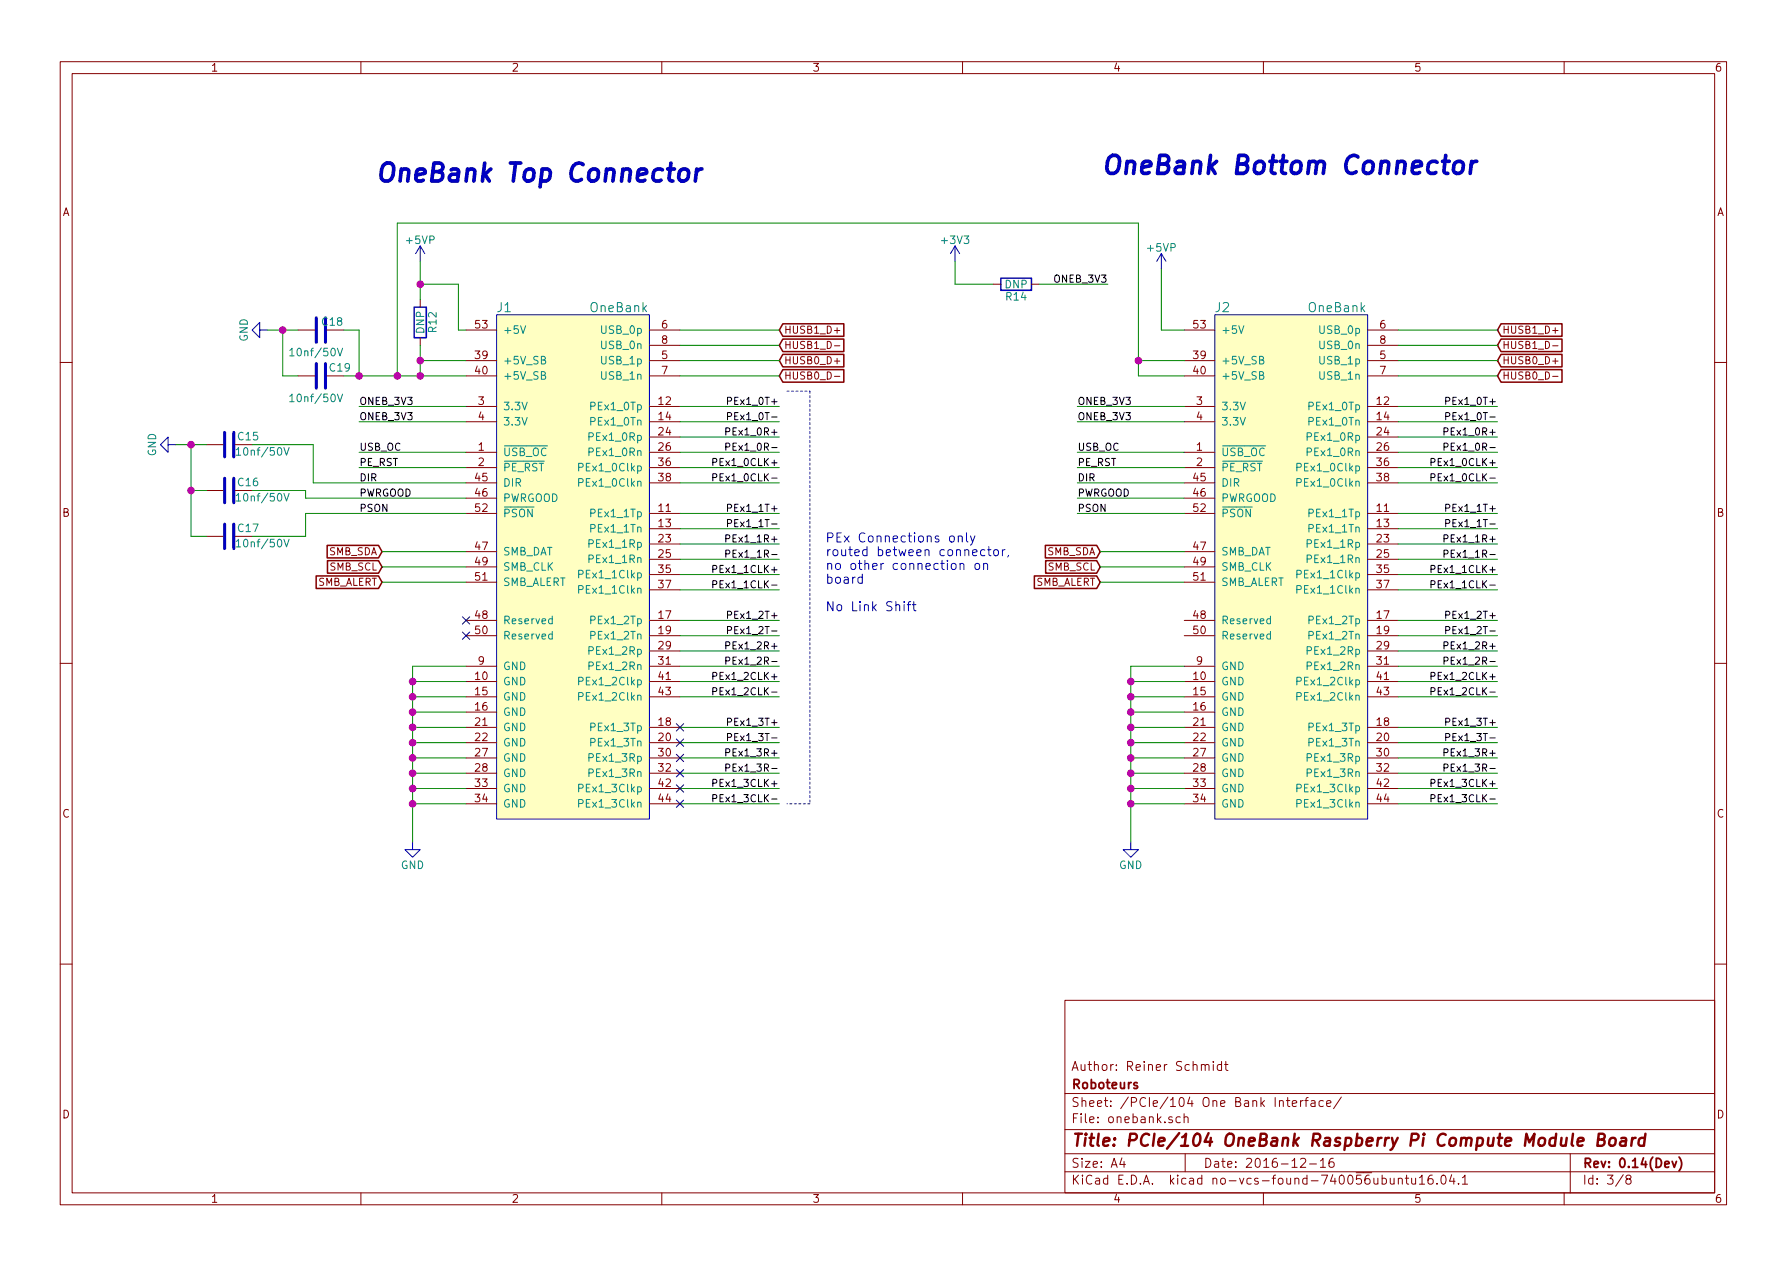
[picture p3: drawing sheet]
EESchema Schematic File Version 2
LIBS:power
LIBS:device
LIBS:transistors
LIBS:conn
LIBS:linear
LIBS:regul
LIBS:74xx
LIBS:cmos4000
LIBS:adc-dac
LIBS:memory
LIBS:xilinx
LIBS:microcontrollers
LIBS:dsp
LIBS:microchip
LIBS:analog_switches
LIBS:motorola
LIBS:texas
LIBS:intel
LIBS:audio
LIBS:interface
LIBS:digital-audio
LIBS:philips
LIBS:display
LIBS:cypress
LIBS:siliconi
LIBS:opto
LIBS:atmel
LIBS:contrib
LIBS:valves
LIBS:ddr2_sodimm
LIBS:raspberry_pi_+_conn
LIBS:onebank
LIBS:fdc5614p
LIBS:pam2306a
LIBS:dmmt5401
LIBS:ap7115
LIBS:dips-s
LIBS:LAN9514I-JZX
LIBS:ts3usb3031
LIBS:93lc66a
LIBS:rj45-0011d01bnl
LIBS:micro_usb
LIBS:video
LIBS:ttl_ieee
LIBS:transf
LIBS:switches
LIBS:supertex
LIBS:stm32
LIBS:stm8
LIBS:silabs
LIBS:sensors
LIBS:rfcom
LIBS:relays
LIBS:references
LIBS:pspice
LIBS:powerint
LIBS:onsemi
LIBS:nxp_armmcu
LIBS:nordicsemi
LIBS:msp430
LIBS:motor_drivers
LIBS:microchip_pic32mcu
LIBS:microchip_pic18mcu
LIBS:microchip_pic16mcu
LIBS:microchip_pic12mcu
LIBS:microchip_pic10mcu
LIBS:microchip_dspic33dsc
LIBS:maxim
LIBS:logo
LIBS:ir
LIBS:hc11
LIBS:graphic
LIBS:gennum
LIBS:ftdi
LIBS:elec-unifil
LIBS:diode
LIBS:dc-dc
LIBS:cmos_ieee
LIBS:brooktre
LIBS:analog_devices
LIBS:actel
LIBS:ac-dc
LIBS:Zilog
LIBS:Xicor
LIBS:Power_Management
LIBS:Oscillators
LIBS:Lattice
LIBS:ESD_Protection
LIBS:Altera
LIBS:74xgxx
LIBS:w_vacuum
LIBS:w_transistor
LIBS:w_rtx
LIBS:w_relay
LIBS:w_opto
LIBS:w_microcontrollers
LIBS:w_memory
LIBS:w_logic
LIBS:w_device
LIBS:w_connectors
LIBS:w_analog
LIBS:ESP8266
LIBS:usb_a_dual
LIBS:hdmi_conn
LIBS:esd5384
LIBS:ap2331w
LIBS:hole
LIBS:h1102
LIBS:RPi PCIe104 OB Compute Mod-cache
EELAYER 26 0
EELAYER END
$Descr A4 11693 8268
encoding utf-8
Sheet 3 8
Title "PCIe/104 OneBank Raspberry Pi Compute Module Board"
Date "2016-12-16"
Rev "0.14(Dev)"
Comp "Roboteurs"
Comment1 "Author: Reiner Schmidt"
Comment2 ""
Comment3 ""
Comment4 ""
$EndDescr
$Comp
L OneBank J2
U 1 1
P 8450 2150
F 0 "J2" H 8000 2300 60 0000 C CNN
F 1 "OneBank" H 8750 2300 60 0000 C CNN
F 2 "project_foot:ASP-129646-22" H 7950 1350 60 0001 C CNN
F 3 "" H 7950 1350 60 0000 C CNN
F 4 "ASP-129646-22" H 0 0 50 0001 C CNN "manf#"
F 5 "-" H 0 0 50 0001 C CNN "mouser#"
	1    8450 2150
	1    0    0    -1  
$EndComp
$Comp
L OneBank J1
U 1 1
P 3750 2150
F 0 "J1" H 3300 2300 60 0000 C CNN
F 1 "OneBank" H 4050 2300 60 0000 C CNN
F 2 "project_foot:ASP-129637-13" H 3250 1350 60 0001 C CNN
F 3 "" H 3250 1350 60 0000 C CNN
F 4 "ASP-129637-13" H 0 0 50 0001 C CNN "manf#"
F 5 "-" H 0 0 50 0001 C CNN "mouser#"
	1    3750 2150
	1    0    0    -1  
$EndComp
$Comp
L GND #PWR034
U 1 1
P 7400 5500
F 0 "#PWR034" H 7400 5250 50 0001 C CNN
F 1 "GND" H 7400 5350 50 0000 C CNN
F 2 "" H 7400 5500 50 0000 C CNN
F 3 "" H 7400 5500 50 0000 C CNN
	1    7400 5500
	1    0    0    -1  
$EndComp
$Comp
L GND #PWR035
U 1 1
P 2700 5500
F 0 "#PWR035" H 2700 5250 50 0001 C CNN
F 1 "GND" H 2700 5350 50 0000 C CNN
F 2 "" H 2700 5500 50 0000 C CNN
F 3 "" H 2700 5500 50 0000 C CNN
	1    2700 5500
	1    0    0    -1  
$EndComp
$Comp
L R R12
U 1 1
P 2750 2100
F 0 "R12" V 2830 2100 50 0000 C CNN
F 1 "DNP" V 2750 2100 50 0000 C CNN
F 2 "w_smd_resistors:r_0402" V 2680 2100 50 0001 C CNN
F 3 "" H 2750 2100 50 0000 C CNN
F 4 "-" H 0 0 50 0001 C CNN "manf#"
F 5 "-" H 0 0 50 0001 C CNN "mouser#"
	1    2750 2100
	1    0    0    -1  
$EndComp
$Comp
L +5VP #PWR036
U 1 1
P 2750 1700
F 0 "#PWR036" H 2750 1550 50 0001 C CNN
F 1 "+5VP" H 2750 1840 50 0000 C CNN
F 2 "" H 2750 1700 50 0000 C CNN
F 3 "" H 2750 1700 50 0000 C CNN
	1    2750 1700
	1    0    0    -1  
$EndComp
$Comp
L +5VP #PWR037
U 1 1
P 7600 1750
F 0 "#PWR037" H 7600 1600 50 0001 C CNN
F 1 "+5VP" H 7600 1890 50 0000 C CNN
F 2 "" H 7600 1750 50 0000 C CNN
F 3 "" H 7600 1750 50 0000 C CNN
	1    7600 1750
	1    0    0    -1  
$EndComp
$Comp
L C C18
U 1 1
P 2100 2150
F 0 "C18" V 2150 2000 50 0000 L CNN
F 1 "10nf/50V" V 1950 2000 50 0000 L CNN
F 2 "w_smd_cap:c_0402" H 2138 2000 50 0001 C CNN
F 3 "" H 2100 2150 50 0000 C CNN
F 4 "04025C103KAT2A" H 0 0 50 0001 C CNN "manf#"
F 5 "581-04025C103KAT2A" H 0 0 50 0001 C CNN "mouser#"
	1    2100 2150
	0    -1   -1   0   
$EndComp
$Comp
L C C19
U 1 1
P 2100 2450
F 0 "C19" V 2150 2250 50 0000 L CNN
F 1 "10nf/50V" V 1950 2300 50 0000 L CNN
F 2 "w_smd_cap:c_0402" H 2138 2300 50 0001 C CNN
F 3 "" H 2100 2450 50 0000 C CNN
F 4 "04025C103KAT2A" H 0 0 50 0001 C CNN "manf#"
F 5 "581-04025C103KAT2A" H 0 0 50 0001 C CNN "mouser#"
	1    2100 2450
	0    -1   -1   0   
$EndComp
$Comp
L GND #PWR038
U 1 1
P 1750 2150
F 0 "#PWR038" H 1750 1900 50 0001 C CNN
F 1 "GND" H 1750 2000 50 0000 C CNN
F 2 "" H 1750 2150 50 0000 C CNN
F 3 "" H 1750 2150 50 0000 C CNN
	1    1750 2150
	0    1    1    0   
$EndComp
$Comp
L C C15
U 1 1
P 1500 2900
F 0 "C15" V 1550 2700 50 0000 L CNN
F 1 "10nf/50V" V 1450 2500 50 0000 L CNN
F 2 "w_smd_cap:c_0402" H 1538 2750 50 0001 C CNN
F 3 "" H 1500 2900 50 0000 C CNN
F 4 "04025C103KAT2A" H 0 0 50 0001 C CNN "manf#"
F 5 "581-04025C103KAT2A" H 0 0 50 0001 C CNN "mouser#"
	1    1500 2900
	0    -1   -1   0   
$EndComp
$Comp
L GND #PWR039
U 1 1
P 1150 2900
F 0 "#PWR039" H 1150 2650 50 0001 C CNN
F 1 "GND" H 1150 2750 50 0000 C CNN
F 2 "" H 1150 2900 50 0000 C CNN
F 3 "" H 1150 2900 50 0000 C CNN
	1    1150 2900
	0    1    1    0   
$EndComp
$Comp
L +3V3 #PWR040
U 1 1
P 6250 1700
F 0 "#PWR040" H 6250 1550 50 0001 C CNN
F 1 "+3V3" H 6250 1840 50 0000 C CNN
F 2 "" H 6250 1700 50 0000 C CNN
F 3 "" H 6250 1700 50 0000 C CNN
	1    6250 1700
	1    0    0    -1  
$EndComp
$Comp
L R R14
U 1 1
P 6650 1850
F 0 "R14" V 6730 1850 50 0000 C CNN
F 1 "DNP" V 6650 1850 50 0000 C CNN
F 2 "w_smd_resistors:r_0603" V 6580 1850 50 0001 C CNN
F 3 "" H 6650 1850 50 0000 C CNN
F 4 "-" H 0 0 50 0001 C CNN "manf#"
F 5 "-" H 0 0 50 0001 C CNN "mouser#"
	1    6650 1850
	0    1    1    0   
$EndComp
$Comp
L C C16
U 1 1
P 1500 3200
F 0 "C16" V 1550 3000 50 0000 L CNN
F 1 "10nf/50V" V 1450 2800 50 0000 L CNN
F 2 "w_smd_cap:c_0402" H 1538 3050 50 0001 C CNN
F 3 "" H 1500 3200 50 0000 C CNN
F 4 "04025C103KAT2A" H 0 0 50 0001 C CNN "manf#"
F 5 "581-04025C103KAT2A" H 0 0 50 0001 C CNN "mouser#"
	1    1500 3200
	0    -1   -1   0   
$EndComp
$Comp
L C C17
U 1 1
P 1500 3500
F 0 "C17" V 1550 3300 50 0000 L CNN
F 1 "10nf/50V" V 1450 3100 50 0000 L CNN
F 2 "w_smd_cap:c_0402" H 1538 3350 50 0001 C CNN
F 3 "" H 1500 3500 50 0000 C CNN
F 4 "04025C103KAT2A" H 0 0 50 0001 C CNN "manf#"
F 5 "581-04025C103KAT2A" H 0 0 50 0001 C CNN "mouser#"
	1    1500 3500
	0    -1   -1   0   
$EndComp
Text GLabel 9800 2350 2    47   Input ~ 0
HUSB0_D+
Text GLabel 9800 2450 2    47   Input ~ 0
HUSB0_D-
Text GLabel 9800 2150 2    47   Input ~ 0
HUSB1_D+
Text GLabel 9800 2250 2    47   Input ~ 0
HUSB1_D-
Text GLabel 7200 3600 0    47   Input ~ 0
SMB_SDA
Text GLabel 7200 3700 0    47   Input ~ 0
SMB_SCL
Text Label 9800 2650 2    47   ~ 0
PEx1_0T+
Text Label 9800 2750 2    47   ~ 0
PEx1_0T-
Text Label 9800 2850 2    47   ~ 0
PEx1_0R+
Text Label 9800 2950 2    47   ~ 0
PEx1_0R-
Text Label 9800 3050 2    47   ~ 0
PEx1_0CLK+
Text Label 9800 3150 2    47   ~ 0
PEx1_0CLK-
Text Label 9800 3350 2    47   ~ 0
PEx1_1T+
Text Label 9800 3450 2    47   ~ 0
PEx1_1T-
Text Label 9800 3550 2    47   ~ 0
PEx1_1R+
Text Label 9800 3650 2    47   ~ 0
PEx1_1R-
Text Label 9800 3750 2    47   ~ 0
PEx1_1CLK+
Text Label 9800 3850 2    47   ~ 0
PEx1_1CLK-
Text Label 9800 4050 2    47   ~ 0
PEx1_2T+
Text Label 9800 4150 2    47   ~ 0
PEx1_2T-
Text Label 9800 4250 2    47   ~ 0
PEx1_2R+
Text Label 9800 4350 2    47   ~ 0
PEx1_2R-
Text Label 9800 4450 2    47   ~ 0
PEx1_2CLK+
Text Label 9800 4550 2    47   ~ 0
PEx1_2CLK-
Text Label 9800 4750 2    47   ~ 0
PEx1_3T+
Text Label 9800 4850 2    47   ~ 0
PEx1_3T-
Text Label 9800 4950 2    47   ~ 0
PEx1_3R+
Text Label 9800 5050 2    47   ~ 0
PEx1_3R-
Text Label 9800 5150 2    47   ~ 0
PEx1_3CLK+
Text Label 9800 5250 2    47   ~ 0
PEx1_3CLK-
Text GLabel 7200 3800 0    47   Input ~ 0
SMB_ALERT
Text GLabel 2500 3600 0    47   Input ~ 0
SMB_SDA
Text GLabel 2500 3700 0    47   Input ~ 0
SMB_SCL
Text GLabel 2500 3800 0    47   Input ~ 0
SMB_ALERT
Text GLabel 5100 2350 2    47   Input ~ 0
HUSB0_D+
Text GLabel 5100 2450 2    47   Input ~ 0
HUSB0_D-
Text GLabel 5100 2150 2    47   Input ~ 0
HUSB1_D+
Text GLabel 5100 2250 2    47   Input ~ 0
HUSB1_D-
Text Label 7050 3150 0    47   ~ 0
DIR
Text Label 7050 3250 0    47   ~ 0
PWRGOOD
Text Label 7050 2950 0    47   ~ 0
USB_OC
Text Label 7050 3050 0    47   ~ 0
PE_RST
Text Label 7050 3350 0    47   ~ 0
PSON
Text Label 2350 3150 0    47   ~ 0
DIR
Text Label 2350 3250 0    47   ~ 0
PWRGOOD
Text Label 2350 2950 0    47   ~ 0
USB_OC
Text Label 2350 3050 0    47   ~ 0
PE_RST
Text Label 2350 3350 0    47   ~ 0
PSON
Text Notes 2450 1200 0    118  Italic 24
OneBank Top Connector
Text Notes 7200 1150 0    118  Italic 24
OneBank Bottom Connector
Text Label 5100 2650 2    47   ~ 0
PEx1_0T+
Text Label 5100 2750 2    47   ~ 0
PEx1_0T-
Text Label 5100 2850 2    47   ~ 0
PEx1_0R+
Text Label 5100 2950 2    47   ~ 0
PEx1_0R-
Text Label 5100 3050 2    47   ~ 0
PEx1_0CLK+
Text Label 5100 3150 2    47   ~ 0
PEx1_0CLK-
Text Label 5100 3350 2    47   ~ 0
PEx1_1T+
Text Label 5100 3450 2    47   ~ 0
PEx1_1T-
Text Label 5100 3550 2    47   ~ 0
PEx1_1R+
Text Label 5100 3650 2    47   ~ 0
PEx1_1R-
Text Label 5100 3750 2    47   ~ 0
PEx1_1CLK+
Text Label 5100 3850 2    47   ~ 0
PEx1_1CLK-
Text Label 5100 4050 2    47   ~ 0
PEx1_2T+
Text Label 5100 4150 2    47   ~ 0
PEx1_2T-
Text Label 5100 4250 2    47   ~ 0
PEx1_2R+
Text Label 5100 4350 2    47   ~ 0
PEx1_2R-
Text Label 5100 4450 2    47   ~ 0
PEx1_2CLK+
Text Label 5100 4550 2    47   ~ 0
PEx1_2CLK-
Text Label 5100 4750 2    47   ~ 0
PEx1_3T+
Text Label 5100 4850 2    47   ~ 0
PEx1_3T-
Text Label 5100 4950 2    47   ~ 0
PEx1_3R+
Text Label 5100 5050 2    47   ~ 0
PEx1_3R-
Text Label 5100 5150 2    47   ~ 0
PEx1_3CLK+
Text Label 5100 5250 2    47   ~ 0
PEx1_3CLK-
Text Notes 5400 4000 0    60   ~ 0
PEx Connections only\nrouted between connector,\nno other connection on \nboard\n\nNo Link Shift
Text Label 2350 2650 0    47   ~ 0
ONEB_3V3
Text Label 2350 2750 0    47   ~ 0
ONEB_3V3
Text Label 7050 2650 0    47   ~ 0
ONEB_3V3
Text Label 7050 2750 0    47   ~ 0
ONEB_3V3
Text Label 7250 1850 2    47   ~ 0
ONEB_3V3
Wire Wire Line
	9150 2150 9800 2150
Wire Wire Line
	9800 2250 9150 2250
Wire Wire Line
	9150 2350 9800 2350
Wire Wire Line
	9800 2450 9150 2450
Wire Wire Line
	7750 3600 7200 3600
Wire Wire Line
	7200 3700 7750 3700
Wire Wire Line
	7400 5250 7750 5250
Wire Wire Line
	7400 4350 7400 5500
Wire Wire Line
	7750 5150 7400 5150
Wire Wire Line
	7750 5050 7400 5050
Wire Wire Line
	7750 4950 7400 4950
Wire Wire Line
	7750 4850 7400 4850
Wire Wire Line
	7750 4750 7400 4750
Wire Wire Line
	7750 4650 7400 4650
Wire Wire Line
	7750 4550 7400 4550
Wire Wire Line
	7750 4450 7400 4450
Wire Wire Line
	7750 4350 7400 4350
Wire Wire Line
	9150 2650 9800 2650
Wire Wire Line
	9150 2750 9800 2750
Wire Wire Line
	9150 2850 9800 2850
Wire Wire Line
	9150 2950 9800 2950
Wire Wire Line
	9150 3050 9800 3050
Wire Wire Line
	9150 3150 9800 3150
Wire Wire Line
	9150 3350 9800 3350
Wire Wire Line
	9150 3450 9800 3450
Wire Wire Line
	9150 3550 9800 3550
Wire Wire Line
	9150 3650 9800 3650
Wire Wire Line
	9150 3750 9800 3750
Wire Wire Line
	9150 3850 9800 3850
Wire Wire Line
	9150 4050 9800 4050
Wire Wire Line
	9150 4150 9800 4150
Wire Wire Line
	9150 4250 9800 4250
Wire Wire Line
	9150 4350 9800 4350
Wire Wire Line
	9150 4450 9800 4450
Wire Wire Line
	9150 4550 9800 4550
Wire Wire Line
	9150 4750 9800 4750
Wire Wire Line
	9150 4850 9800 4850
Wire Wire Line
	9150 4950 9800 4950
Wire Wire Line
	9150 5050 9800 5050
Wire Wire Line
	9150 5150 9800 5150
Wire Wire Line
	9150 5250 9800 5250
Wire Wire Line
	7200 3800 7750 3800
Wire Wire Line
	3050 3600 2500 3600
Wire Wire Line
	2500 3700 3050 3700
Wire Wire Line
	2500 3800 3050 3800
Wire Wire Line
	4450 2150 5100 2150
Wire Wire Line
	5100 2250 4450 2250
Wire Wire Line
	4450 2350 5100 2350
Wire Wire Line
	5100 2450 4450 2450
Wire Wire Line
	7750 3150 7050 3150
Wire Wire Line
	7750 3250 7050 3250
Wire Wire Line
	7750 2950 7050 2950
Wire Wire Line
	7750 3050 7050 3050
Wire Wire Line
	7750 3350 7050 3350
Wire Wire Line
	2050 3150 3050 3150
Wire Wire Line
	2000 3250 3050 3250
Wire Wire Line
	3050 2950 2350 2950
Wire Wire Line
	3050 3050 2350 3050
Wire Wire Line
	2000 3350 3050 3350
Wire Wire Line
	2700 5250 3050 5250
Wire Wire Line
	2700 4350 2700 5500
Wire Wire Line
	3050 5150 2700 5150
Wire Wire Line
	3050 5050 2700 5050
Wire Wire Line
	3050 4950 2700 4950
Wire Wire Line
	3050 4850 2700 4850
Wire Wire Line
	3050 4750 2700 4750
Wire Wire Line
	3050 4650 2700 4650
Wire Wire Line
	3050 4550 2700 4550
Wire Wire Line
	3050 4450 2700 4450
Wire Wire Line
	3050 4350 2700 4350
Wire Wire Line
	4450 2650 5100 2650
Wire Wire Line
	4450 2750 5100 2750
Wire Wire Line
	4450 2850 5100 2850
Wire Wire Line
	4450 2950 5100 2950
Wire Wire Line
	4450 3050 5100 3050
Wire Wire Line
	4450 3150 5100 3150
Wire Wire Line
	4450 3350 5100 3350
Wire Wire Line
	4450 3450 5100 3450
Wire Wire Line
	4450 3550 5100 3550
Wire Wire Line
	4450 3650 5100 3650
Wire Wire Line
	4450 3750 5100 3750
Wire Wire Line
	4450 3850 5100 3850
Wire Wire Line
	4450 4050 5100 4050
Wire Wire Line
	4450 4150 5100 4150
Wire Wire Line
	4450 4250 5100 4250
Wire Wire Line
	4450 4350 5100 4350
Wire Wire Line
	4450 4450 5100 4450
Wire Wire Line
	4450 4550 5100 4550
Wire Wire Line
	4450 4750 5100 4750
Wire Wire Line
	4450 4850 5100 4850
Wire Wire Line
	4450 4950 5100 4950
Wire Wire Line
	4450 5050 5100 5050
Wire Wire Line
	4450 5150 5100 5150
Wire Wire Line
	4450 5250 5100 5250
Wire Notes Line
	5150 2550 5300 2550
Wire Notes Line
	5300 2550 5300 5250
Wire Notes Line
	5300 5250 5150 5250
Wire Wire Line
	3050 2350 2750 2350
Wire Wire Line
	2750 2450 2750 2250
Wire Wire Line
	2750 1700 2750 1950
Wire Wire Line
	3050 2150 3000 2150
Wire Wire Line
	3000 2150 3000 1850
Wire Wire Line
	3000 1850 2750 1850
Wire Wire Line
	7750 2350 7450 2350
Wire Wire Line
	7450 1450 7450 2450
Wire Wire Line
	7450 1450 2600 1450
Wire Wire Line
	2600 1450 2600 2450
Wire Wire Line
	7750 2150 7600 2150
Wire Wire Line
	7600 2150 7600 1750
Wire Wire Line
	3050 2650 2350 2650
Wire Wire Line
	3050 2750 2350 2750
Wire Wire Line
	7750 2650 7050 2650
Wire Wire Line
	7750 2750 7050 2750
Wire Wire Line
	7450 2450 7750 2450
Wire Wire Line
	2250 2450 3050 2450
Wire Wire Line
	2350 2450 2350 2150
Wire Wire Line
	2350 2150 2250 2150
Wire Wire Line
	1750 2150 1950 2150
Wire Wire Line
	1950 2450 1850 2450
Wire Wire Line
	1850 2450 1850 2150
Wire Wire Line
	2000 3350 2000 3500
Wire Wire Line
	2000 3500 1650 3500
Wire Wire Line
	1650 3200 2000 3200
Wire Wire Line
	2000 3200 2000 3250
Wire Wire Line
	2050 3150 2050 2900
Wire Wire Line
	2050 2900 1650 2900
Wire Wire Line
	1150 2900 1350 2900
Wire Wire Line
	1350 3200 1250 3200
Wire Wire Line
	1250 2900 1250 3500
Wire Wire Line
	1250 3500 1350 3500
Wire Wire Line
	6500 1850 6250 1850
Wire Wire Line
	6250 1850 6250 1700
Wire Wire Line
	6800 1850 7250 1850
Connection ~ 7400 5250
Connection ~ 7400 5150
Connection ~ 7400 5050
Connection ~ 7400 4950
Connection ~ 7400 4850
Connection ~ 7400 4750
Connection ~ 7400 4650
Connection ~ 7400 4550
Connection ~ 7400 4450
Connection ~ 2700 5250
Connection ~ 2700 5150
Connection ~ 2700 5050
Connection ~ 2700 4950
Connection ~ 2700 4850
Connection ~ 2700 4750
Connection ~ 2700 4650
Connection ~ 2700 4550
Connection ~ 2700 4450
Connection ~ 2750 2350
Connection ~ 2750 1850
Connection ~ 2750 2450
Connection ~ 7450 2350
Connection ~ 2600 2450
Connection ~ 2350 2450
Connection ~ 1850 2150
Connection ~ 1250 2900
Connection ~ 1250 3200
NoConn ~ 4450 4750
NoConn ~ 4450 4850
NoConn ~ 4450 4950
NoConn ~ 4450 5050
NoConn ~ 4450 5150
NoConn ~ 4450 5250
NoConn ~ 3050 4050
NoConn ~ 3050 4150
$EndSCHEMATC
